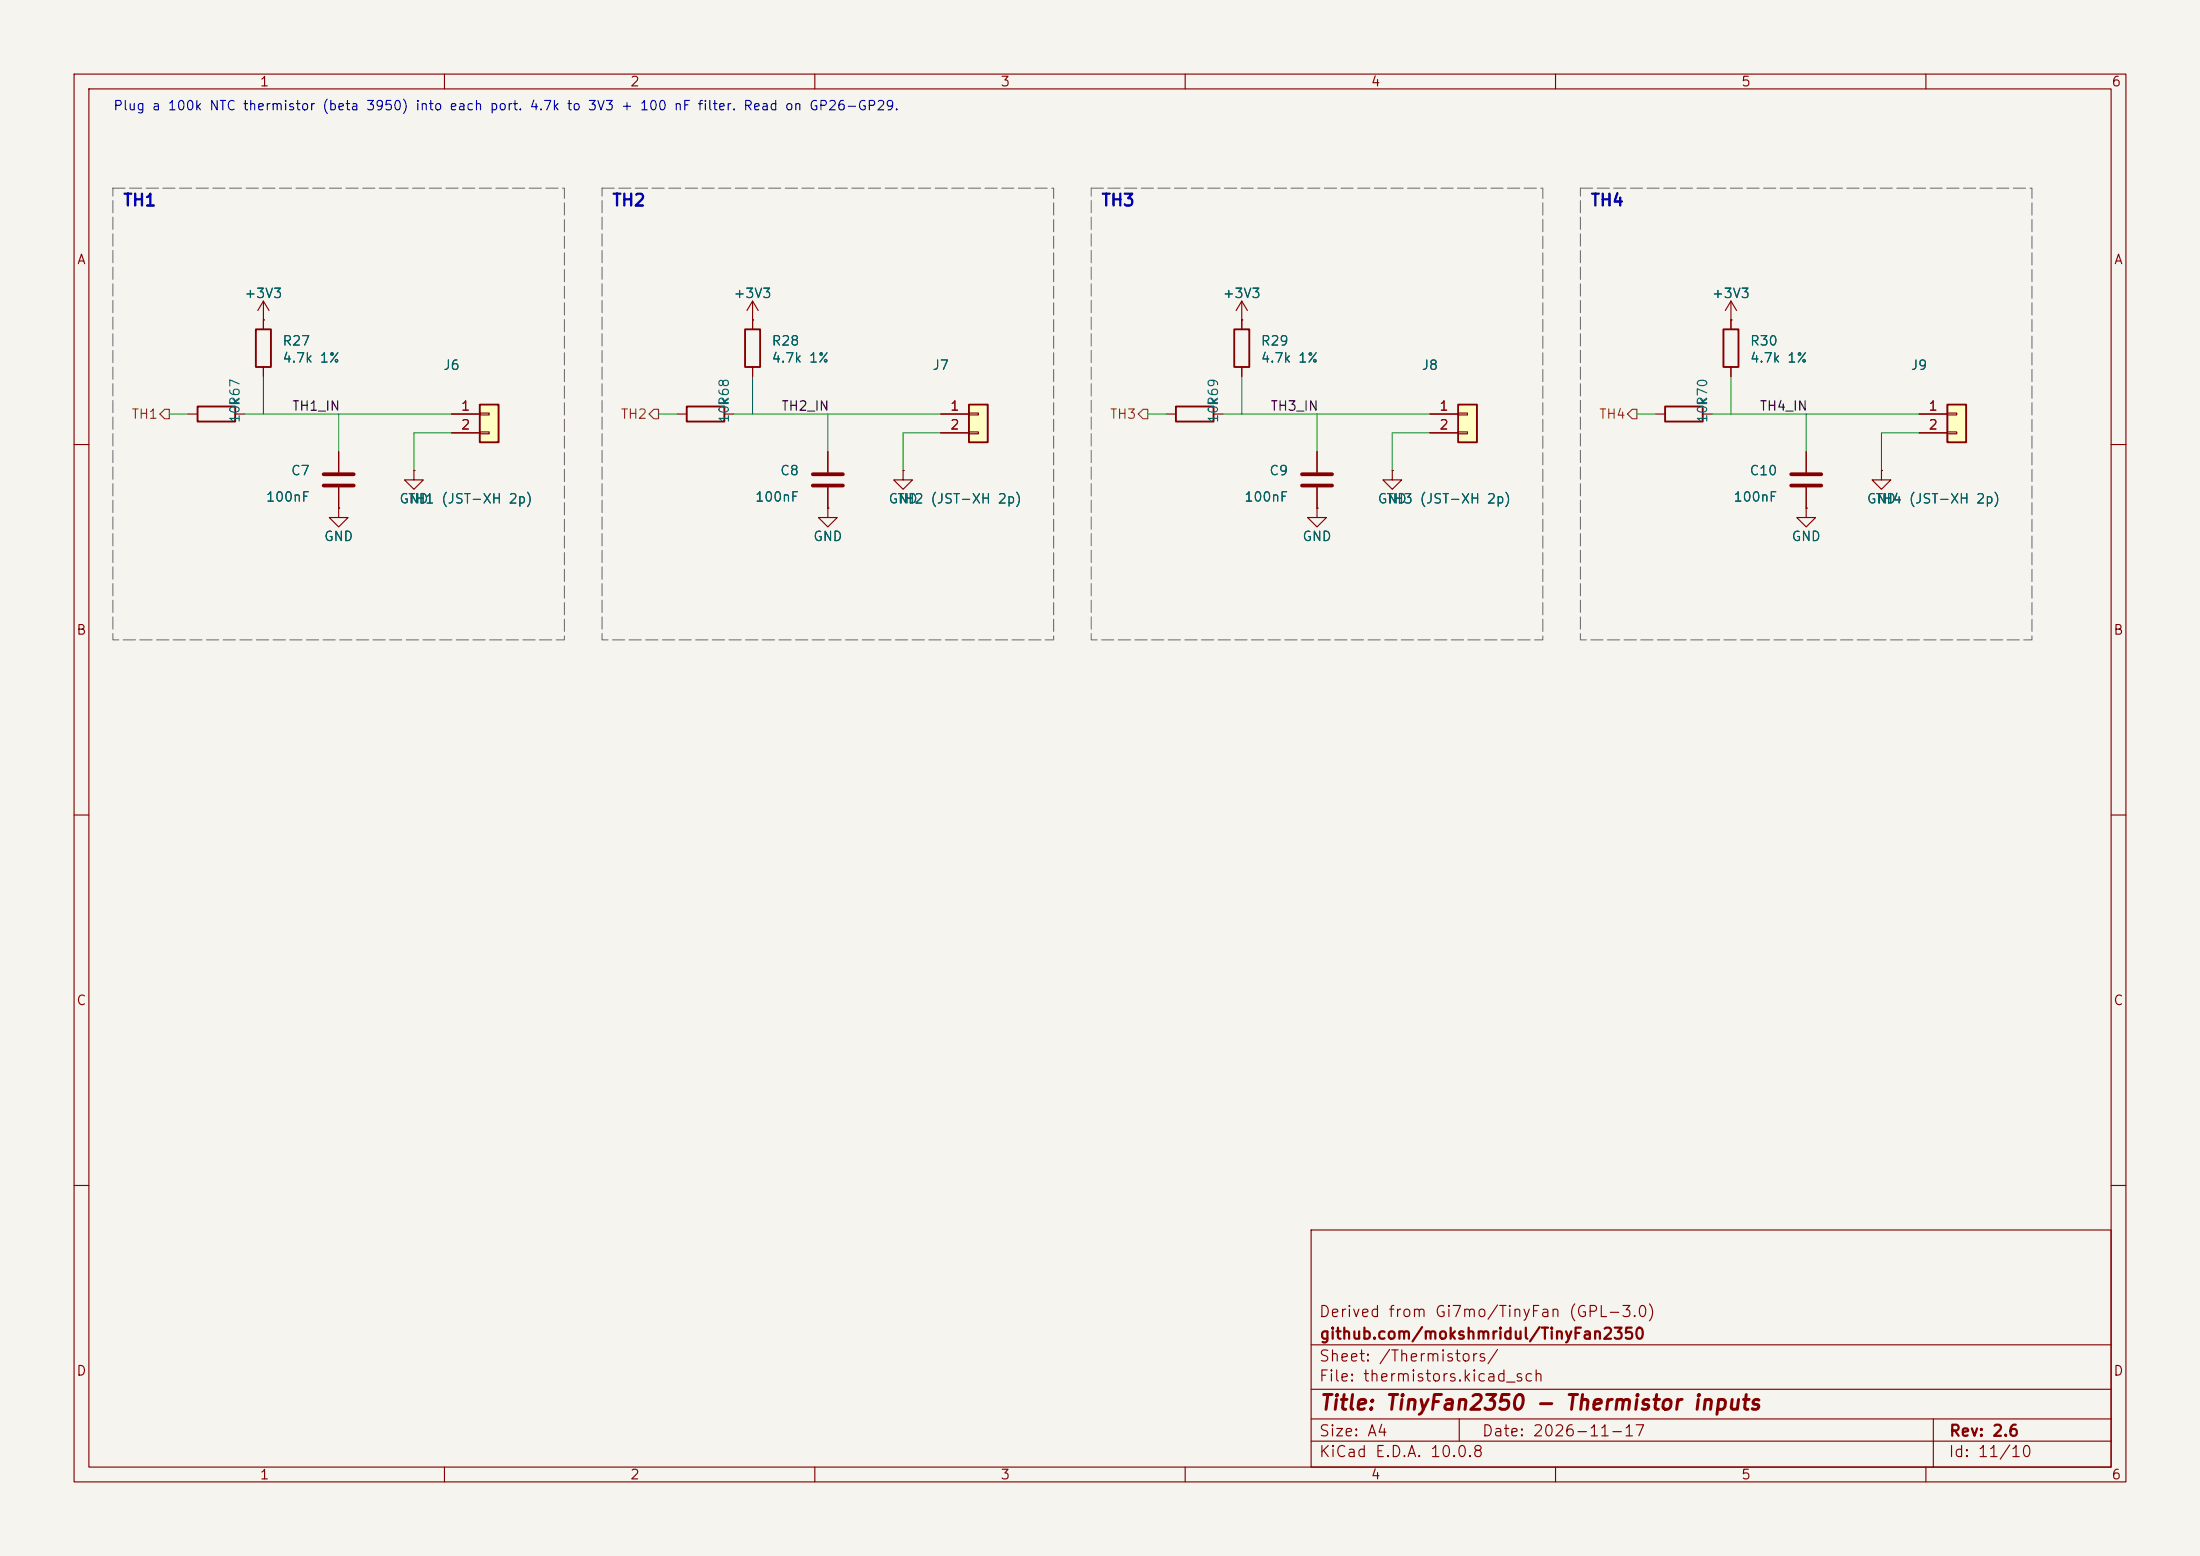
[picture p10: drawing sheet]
<svg xmlns="http://www.w3.org/2000/svg" width="297mm" height="210mm" viewBox="0 0 297 210" stroke-linecap="round" stroke-linejoin="round" font-family="sans-serif">
<path d="M0 0h297v210h-297z" fill="#f5f4ef" stroke="#f5f4ef" stroke-width=".14"/>
<g fill="none" stroke="#840000" stroke-width=".15">
<path d="M10 10h277v190h-277zM12 12h273v186h-273zM60 10v2M110 10v2M160 10v2M210 10v2M260 10v2M25.4 55.9h1.3M31.7 55.9h1.3M35.6 43.2h.1M35.6 40.6v3.9M35.6 49.5v1.3"/>
<path d="M35.6 40.6l-.8 1.3M35.6 40.6l.7 1.3M10 60h2M45.7 68.6v1.3h1.3l-1.3 1.2-1.3-1.2h1.3M45.7 68.6h.1M45.7 61v2.8M45.7 65.8v2.8M243.8 68.6v1.3h1.3l-1.3 1.2-1.2-1.2h1.2M243.8 68.6h.1M243.8 61v2.8M243.8 65.8v2.8M285 60h2"/>
<path d="M10 110h2M285 110h2M10 160h2M177 166h108v32h-108zM285 160h2M60 198v2M110 198v2M160 198v2M177 194.5h108M177 191.5h108M177 187.5h108M177 181.5h108"/>
<path d="M197 191.5v3M210 198v2M260 198v2M261 191.5v6.5"/>
</g>
<path d="M43.7 64h4.1M43.7 65.5h4.1M241.8 64h4.1M241.8 65.5h4.1" fill="none" stroke="#840000" stroke-width=".51"/>
<path d="M26.7 54.9h5v2h-5zM34.5 44.5h2.1v5h-2.1z" fill="none" stroke="#840000" stroke-width=".25"/>
<path d="M262.9 54.6h2.5v5.1h-2.5z" fill="#ffffc2"/>
<path d="M224.8 54.9h5.1v2h-5.1zM232.7 44.5h2v5h-2zM262.9 54.6h2.5v5.1h-2.5z" fill="none" stroke="#840000" stroke-width=".25"/>
<g fill="none" stroke="#840000" stroke-width=".15">
<path d="M223.5 55.9h1.3M229.9 55.9h1.2M233.7 43.2h.1M233.7 40.6l-.8 1.3M233.7 40.6l.7 1.3M233.7 40.6v3.9M233.7 49.5v1.3M259.1 55.9h3.8M259.1 58.4h3.8M262.9 55.8h1.3v.2h-1.3zM262.9 58.3h1.3v.2h-1.3zM177.8 68.6v1.3h1.3l-1.3 1.2-1.3-1.2h1.3"/>
<path d="M177.8 68.6h.1M254 63.5v1.3h1.3l-1.3 1.2-1.3-1.2h1.3M254 63.5h.1"/>
</g>
<path d="M64.8 54.6h2.5v5.1h-2.5z" fill="#ffffc2"/>
<path d="M64.8 54.6h2.5v5.1h-2.5z" fill="none" stroke="#840000" stroke-width=".25"/>
<path d="M61 55.9h3.8M61 58.4h3.8M64.8 55.8h1.2v.2h-1.2zM64.8 58.3h1.2v.2h-1.2zM55.9 63.5v1.3h1.2l-1.2 1.2-1.3-1.2h1.3M55.9 63.5h.1M111.8 68.6v1.3h1.2l-1.2 1.2-1.3-1.2h1.3M111.8 68.6h.1M121.9 63.5v1.3h1.3l-1.3 1.2-1.3-1.2h1.3M121.9 63.5h.1" fill="none" stroke="#840000" stroke-width=".15"/>
<path d="M130.8 54.6h2.5v5.1h-2.5z" fill="#ffffc2"/>
<path d="M92.7 54.9h5.1v2h-5.1zM100.6 44.5h2v5h-2zM130.8 54.6h2.5v5.1h-2.5z" fill="none" stroke="#840000" stroke-width=".25"/>
<g fill="none" stroke="#840000" stroke-width=".15">
<path d="M91.4 55.9h1.3M97.8 55.9h1.3M101.6 43.2h.1M101.6 40.6l-.8 1.3M101.6 40.6l.8 1.3M101.6 40.6v3.9M101.6 49.5v1.3M127 55.9h3.8M127 58.4h3.8M130.8 55.8h1.3v.2h-1.3zM130.8 58.3h1.3v.2h-1.3zM111.8 61v2.8"/>
<path d="M111.8 65.8v2.8M177.8 61v2.8M177.8 65.8v2.8"/>
</g>
<path d="M109.7 64h4.1M109.7 65.5h4.1M175.8 64h4M175.8 65.5h4" fill="none" stroke="#840000" stroke-width=".51"/>
<path d="M196.8 54.6h2.6v5.1h-2.6z" fill="#ffffc2"/>
<path d="M158.7 54.9h5.1v2h-5.1zM166.6 44.5h2.1v5h-2.1zM196.8 54.6h2.6v5.1h-2.6z" fill="none" stroke="#840000" stroke-width=".25"/>
<g fill="none" stroke="#840000" stroke-width=".15">
<path d="M35.6 43.2h.1M35.6 43.2v1.3M35.6 49.5v1.3M61 55.9h3.8M61 58.4h3.8M101.6 43.2h.1M101.6 43.2v1.3M101.6 49.5v1.3M127 55.9h3.8M127 58.4h3.8M157.5 55.9h1.2M163.8 55.9h1.3"/>
<path d="M167.6 43.2h.1M167.6 40.6v3.9M167.6 49.5v1.3M167.6 40.6l-.7 1.3M167.6 40.6l.8 1.3M193 55.9h3.8M193 58.4h3.8M196.8 55.8h1.3v.2h-1.3zM196.8 58.3h1.3v.2h-1.3zM233.7 43.2h.1M233.7 43.2v1.3M233.7 49.5v1.3"/>
<path d="M259.1 55.9h3.8M259.1 58.4h3.8M45.7 68.6h.1M45.7 61v2.8M45.7 65.8v2.8M55.9 63.5h.1M111.8 68.6h.1M111.8 61v2.8M111.8 65.8v2.8M121.9 63.5h.1M177.8 68.6h.1M177.8 61v2.8"/>
<path d="M177.8 65.8v2.8M188 63.5v1.3h1.2l-1.2 1.2-1.3-1.2h1.3M188 63.5h.1M243.8 68.6h.1M243.8 61v2.8M243.8 65.8v2.8M254 63.5h.1"/>
</g>
<path d="M22.2 55.2h.7v1.3h-.7l-.6-.6zM87.6 55.9l.7-.7h.6v1.3h-.6zM154.3 55.2h.6v1.3h-.6l-.6-.6zM220.3 55.2h.7v1.3h-.7l-.6-.6z" fill="none" stroke="#725600" stroke-width=".15"/>
<g fill="none" stroke="#009600" stroke-width=".14">
<path d="M22.9 55.9h2.5M33 55.9h28M35.6 50.8v5.1M45.7 55.9v5.1M61 58.4h-5.1v5.1M88.9 55.9h2.5M99.1 55.9h27.9M101.6 50.8v5.1M111.8 55.9v5.1M127 58.4h-5.1v5.1M154.9 55.9h2.6M165.1 55.9h27.9"/>
<path d="M167.6 50.8v5.1M177.8 55.9v5.1M193 58.4h-5v5.1M221 55.9h2.5M231.1 55.9h28M233.7 50.8v5.1M243.8 55.9v5.1M259.1 58.4h-5.1v5.1"/>
</g>
<path d="M15.2 25.4h61v61h-61zM81.3 25.4h60.9v61h-60.9zM147.3 25.4h61v61h-61zM213.4 25.4h60.9v61h-60.9z" fill="none" stroke="#787878" stroke-width=".15" stroke-dasharray="1.6 .6"/>
<text font-size="2" fill="#840000" x="178" y="190.8">Title: TinyFan2350 - Thermistor inputs</text>
<g font-size="1.6" fill="#0000c2">
<text x="16.5" y="28.2">TH1</text>
<text x="82.5" y="28.2">TH2</text>
<text x="148.6" y="28.2">TH3</text>
<text x="214.6" y="28.2">TH4</text>
</g>
<g font-size="1.5" fill="#840000">
<text x="178" y="178.1">Derived from Gi7mo/TinyFan (GPL-3.0)</text>
<text x="178" y="184.1">Sheet: /Thermistors/</text>
<text x="178" y="181.1">github.com/mokshmridul/TinyFan2350</text>
<text x="178" y="186.8">File: thermistors.kicad_sch</text>
<text x="178" y="197">KiCad E.D.A. 10.0.8</text>
<text x="178" y="194.2">Size: A4</text>
<text x="200" y="194.2">Date: 2026-11-17</text>
<text x="263" y="197">Id: 11/10</text>
<text x="263" y="194.2">Rev: 2.6</text>
</g>
<g font-size="1.3" fill="#840000">
<text x="35" y="12">1</text>
<text x="85" y="12">2</text>
<text x="135" y="12">3</text>
<text x="185" y="12">4</text>
<text x="235" y="12">5</text>
<text x="285" y="12">6</text>
<text x="10.3" y="36">A</text>
<text x="285.3" y="36">A</text>
<text x="10.2" y="86">B</text>
<text x="285.2" y="86">B</text>
<text x="10.2" y="136">C</text>
<text x="285.2" y="136">C</text>
<text x="10.2" y="186">D</text>
<text x="285.2" y="186">D</text>
<text x="35" y="200">1</text>
<text x="85" y="200">2</text>
<text x="135" y="200">3</text>
<text x="185" y="200">4</text>
<text x="235" y="200">5</text>
<text x="285" y="200">6</text>
</g>
<text font-size="1.3" fill="#0000c2" x="15.2" y="15.2">Plug a 100k NTC thermistor (beta 3950) into each port. 4.7k to 3V3 + 100 nF filter. Read on GP26-GP29.</text>
<g font-size="1.3" fill="#006464">
<text x="32.9" y="40.5">+3V3</text>
<text x="98.9" y="40.5">+3V3</text>
<text x="165" y="40.5">+3V3</text>
<text x="231" y="40.5">+3V3</text>
<text x="38" y="47">R27</text>
<text x="104.1" y="47">R28</text>
<text x="170.1" y="47">R29</text>
<text x="236.2" y="47">R30</text>
<text x="38" y="49.3">4.7k 1%</text>
<text x="59.7" y="50.2">J6</text>
<text x="104.1" y="49.3">4.7k 1%</text>
<text x="125.8" y="50.2">J7</text>
<text x="170.1" y="49.3">4.7k 1%</text>
<text x="191.8" y="50.2">J8</text>
<text x="236.2" y="49.3">4.7k 1%</text>
<text x="257.9" y="50.2">J9</text>
<text x="32.7" y="57.2" transform="rotate(-90 32.7 57.2)">10k</text>
<text x="32.7" y="54.9" transform="rotate(-90 32.7 54.9)">R67</text>
<text x="98.7" y="57.2" transform="rotate(-90 98.7 57.2)">10k</text>
<text x="98.7" y="54.9" transform="rotate(-90 98.7 54.9)">R68</text>
<text x="164.8" y="57.2" transform="rotate(-90 164.8 57.2)">10k</text>
<text x="164.8" y="54.9" transform="rotate(-90 164.8 54.9)">R69</text>
<text x="230.8" y="57.2" transform="rotate(-90 230.8 57.2)">10k</text>
<text x="230.8" y="54.9" transform="rotate(-90 230.8 54.9)">R70</text>
<text x="39.2" y="64.5">C7</text>
<text x="105.2" y="64.5">C8</text>
<text x="171.3" y="64.5">C9</text>
<text x="236.1" y="64.5">C10</text>
<text x="35.8" y="68">100nF</text>
<text x="53.8" y="68.3">GND</text>
<text x="55" y="68.3">TH1 (JST-XH 2p)</text>
<text x="101.8" y="68">100nF</text>
<text x="119.9" y="68.3">GND</text>
<text x="121" y="68.3">TH2 (JST-XH 2p)</text>
<text x="167.9" y="68">100nF</text>
<text x="185.9" y="68.3">GND</text>
<text x="187.1" y="68.3">TH3 (JST-XH 2p)</text>
<text x="233.9" y="68">100nF</text>
<text x="251.9" y="68.3">GND</text>
<text x="253.1" y="68.3">TH4 (JST-XH 2p)</text>
<text x="43.7" y="73.3">GND</text>
<text x="109.7" y="73.3">GND</text>
<text x="175.7" y="73.3">GND</text>
<text x="241.8" y="73.3">GND</text>
</g>
<g font-size="1.3" fill="#725600">
<text x="17.7" y="56.8">TH1</text>
<text x="83.7" y="56.8">TH2</text>
<text x="149.7" y="56.8">TH3</text>
<text x="215.8" y="56.8">TH4</text>
</g>
<g font-size="1.3" fill="#0f0f0f">
<text x="39.3" y="55.8">TH1_IN</text>
<text x="105.4" y="55.8">TH2_IN</text>
<text x="171.4" y="55.8">TH3_IN</text>
<text x="237.5" y="55.8">TH4_IN</text>
</g>
<g font-size="1.3" fill="#a90000">
<text x="62.1" y="55.7">1</text>
<text x="62.1" y="58.3">2</text>
<text x="128.2" y="55.7">1</text>
<text x="128.2" y="58.3">2</text>
<text x="194.2" y="55.7">1</text>
<text x="194.2" y="58.3">2</text>
<text x="260.3" y="55.7">1</text>
<text x="260.3" y="58.3">2</text>
</g>
</svg>
